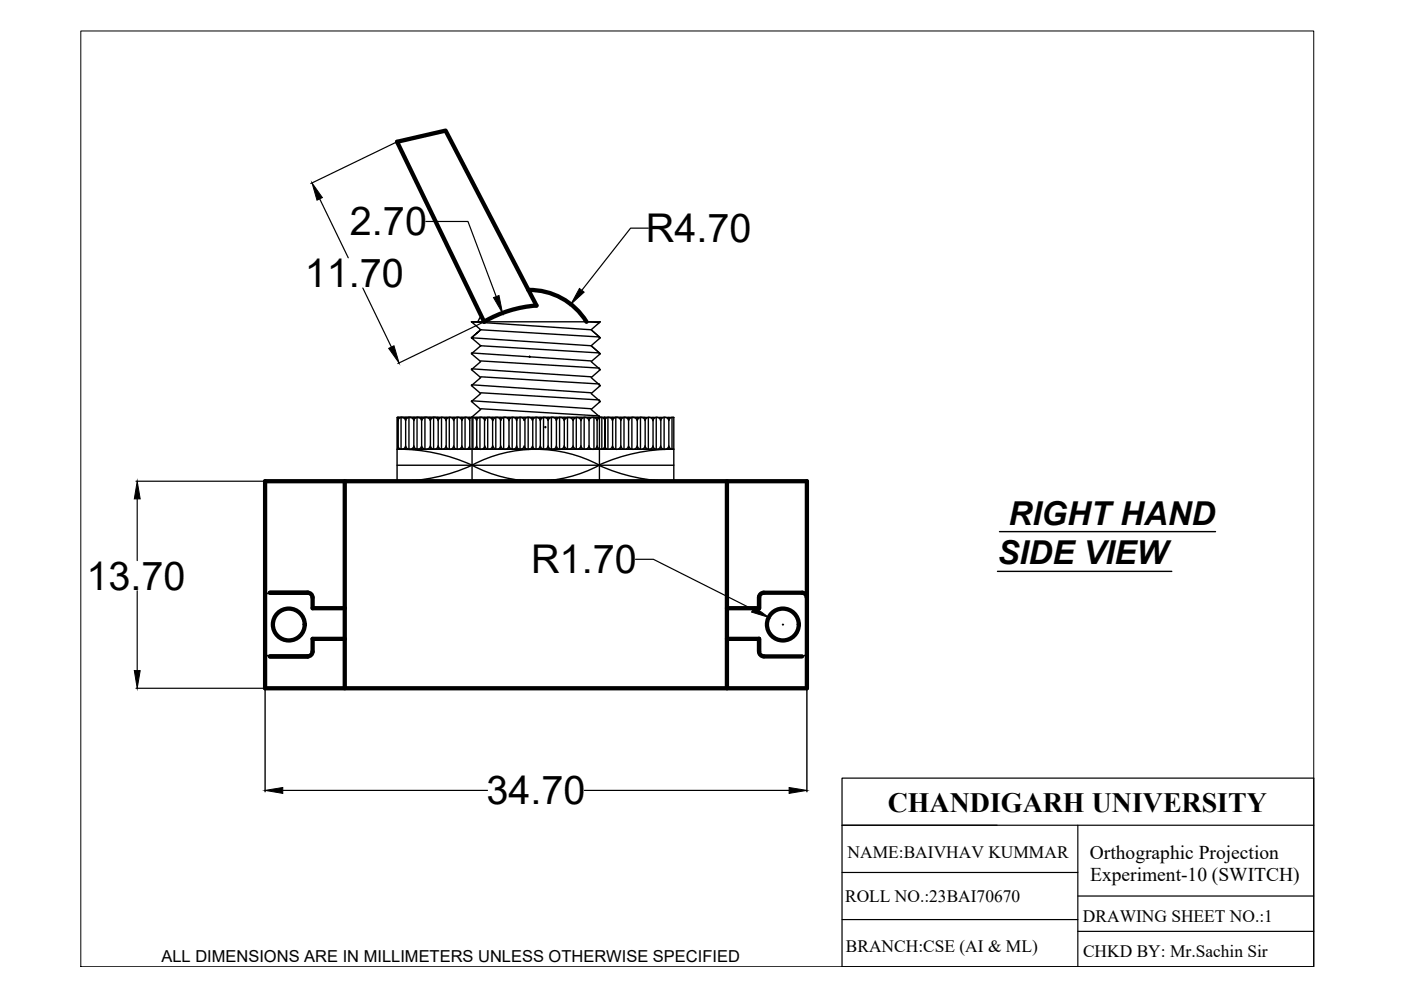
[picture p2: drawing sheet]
<svg xmlns="http://www.w3.org/2000/svg" width="297mm" height="210mm" viewBox="0 0 297 210" stroke-linecap="round" stroke-linejoin="round" font-family="sans-serif">
<!-- layer: thick continuous -->
<g fill="none" stroke="#000" stroke-width=".91">
<path d="M102.6 68.2a25.5 25.5 0 0 1 11.2-3.4l-19.3-37.1-10.3 2.4 18.4 38.1M112 61.5a14.1 14.1 0 0 1 12.4 6.7M56.2 102h114.9v43.9h-114.9zM73.1 102v43.9M154.1 102v43.9M57.2 125.7h8.1a1.01 1.01 0 0 1 1 1v2.3h6.8M57.2 139.2h8.1M66.3 138.2a1.01 1.01 0 0 1-1 1M73.1 135.5h-6.8v2.7M154.1 135.5h6.8v2.7M160.9 126.5v2.5h-6.8M160.9 126.7a1.01 1.01 0 0 1 1.1-1h8a1.01 1.01 0 0 1 1.1 1"/>
<path d="M160.9 138.2a1.01 1.01 0 0 0 1 1M162 139.2h8.1"/>
<circle cx="61.2" cy="132.4" r="3.4"/>
<circle cx="166" cy="132.4" r="3.4"/>
</g>
<g fill="none" stroke="#000" stroke-width=".3">
<path d="M100 68.2h27.3l-2 1.7 2 1.7-2 1.7 2 1.7-2 1.7 2 1.7-2 1.7 2 1.7-2 1.6 2 1.7-2 1.7 2 1.7M100 78.4h.1M100 75h.1M100 71.6h.1M100 74.8l25.3 1.7M100 78.2l25.3 1.7M101.9 73.3l25.2 1.5-1.8-1.5-25.3-1.7 1.9-1.7 25.2 1.5-1.8-1.5-25.3-1.7 1.9 1.7-1.9 1.7 1.9 1.7-1.9 1.7 1.9 1.7-1.9 1.7 1.9 1.7-1.9 1.7 1.9 1.6-1.9 1.7 1.9 1.7-1.9 1.7M101.9 76.5l25.2 1.5M101.9 79.9l25.2 1.5M102 67l-.7 1.2M112 61.5l1.8 .1M112.2 75.6h.2"/>
<path d="M112.3 75.5v.3M124.4 68.2l2.7 .2v-.2M127.1 78.4h.2M127.1 75h.2M127.1 71.6h.2M127.1 71.4v.4M127.1 74.8v.3M127.1 78.2v.3M84.2 98.6h58.7M84.3 94.6a.83 .83 0 0 0 .9 .7 .83 .83 0 0 0 .8-.7 .89 .89 0 0 0 .9 .7 .89 .89 0 0 0 .8-.7 .84 .84 0 0 0 .9 .7 .84 .84 0 0 0 .8-.7 .96 .96 0 0 0 .9 .7 .96 .96 0 0 0 .9-.7M84.3 89.2a.83 .83 0 0 1 .9-.7 .83 .83 0 0 1 .8 .7 .89 .89 0 0 1 .9-.7 .89 .89 0 0 1 .8 .7 .84 .84 0 0 1 .9-.7 .84 .84 0 0 1 .8 .7 .96 .96 0 0 1 .9-.7 .96 .96 0 0 1 .9 .7M84.4 95.3v-6.8h43.9v6.8h-42.9"/>
<path d="M84.4 89.2v-.7v6.8M84.4 88.5v6.8M85 88.5v6.8M86 88.5v6.8M86.7 88.5v6.8M87.7 88.5v6.8M88.4 88.5v6.8M89.4 88.5v6.8M90.1 88.5v6.8M91.2 94.6a.84 .84 0 0 0 .9 .7 .84 .84 0 0 0 .8-.7 .85 .85 0 0 0 .8 .7 .85 .85 0 0 0 .9-.7 .81 .81 0 0 0 .8 .7 .81 .81 0 0 0 .8-.7M91.2 89.2a.84 .84 0 0 1 .9-.7 .84 .84 0 0 1 .8 .7 .85 .85 0 0 1 .8-.7 .85 .85 0 0 1 .9 .7 .81 .81 0 0 1 .8-.7 .81 .81 0 0 1 .8 .7M91.3 88.5v6.8"/>
<path d="M91.9 88.5v6.8M92.9 88.5v6.8M93.6 88.5v6.8M94.6 88.5v6.8M95.3 88.5v6.8M96.2 89.2a.89 .89 0 0 1 .8-.7 .89 .89 0 0 1 .9 .7 .84 .84 0 0 1 .8-.7 .84 .84 0 0 1 .9 .7M96.3 88.5v6.8M96.9 88.5v6.8M97.9 88.5v6.8M98.6 88.5v6.8M99.5 88.9a.83 .83 0 0 1 .9-.4 .83 .83 0 0 1 .6 .7 .89 .89 0 0 1 .9-.7 .89 .89 0 0 1 .9 .7 .84 .84 0 0 1 .8-.7 .84 .84 0 0 1 .8 .7M99.6 94.6a.84 .84 0 0 1-.9 .7 .84 .84 0 0 1-.8-.7 .89 .89 0 0 1-.9 .7 .89 .89 0 0 1-.8-.7"/>
<path d="M99.6 88.5v6.8M100 85.1h.1M100 81.8h.1M100 81.6l25.3 1.7M100 85l25.3 1.7M100.1 98.6a28.7 28.7 0 0 1 27 0 28.7 28.7 0 0 1-27 0zM100.1 88.4v13.6M100.3 88.5v6.8M101.1 88.5v6.8M101.8 88.5v6.8M101.9 83.3l25.2 1.5M101.9 86.7l25.2 1.5"/>
<path d="M102.7 88.5v6.8M103.4 88.5v6.8M104.4 94.6a.84 .84 0 0 1-.8 .7 .84 .84 0 0 1-.8-.7 .89 .89 0 0 1-.9 .7 .89 .89 0 0 1-.9-.7 .83 .83 0 0 1-.6 .6 .83 .83 0 0 1-.9-.4M104.4 88.5v6.8M104.5 94.6a.83 .83 0 0 0 .8 .7 .83 .83 0 0 0 .9-.7 .89 .89 0 0 0 .8 .7 .89 .89 0 0 0 .9-.7 .84 .84 0 0 0 .8 .7 .84 .84 0 0 0 .9-.7M104.5 89.2a.83 .83 0 0 1 .8-.7 .83 .83 0 0 1 .9 .7 .89 .89 0 0 1 .8-.7 .89 .89 0 0 1 .9 .7 .84 .84 0 0 1 .8-.7 .84 .84 0 0 1 .9 .7M105.1 88.5v6.8M106.1 88.5v6.8M106.8 88.5v6.8M107.9 88.5v6.8M108.6 88.5v6.8M109.5 94.6a.83 .83 0 0 0 .8 .7 .83 .83 0 0 0 .8-.7 .91 .91 0 0 0 .9 .7 .91 .91 0 0 0 .9-.7 .84 .84 0 0 0 .8 .7 .84 .84 0 0 0 .8-.7"/>
<path d="M109.5 89.2a.83 .83 0 0 1 .8-.7 .83 .83 0 0 1 .8 .7 .91 .91 0 0 1 .9-.7 .91 .91 0 0 1 .9 .7 .84 .84 0 0 1 .8-.7 .84 .84 0 0 1 .8 .7M109.6 88.5v6.8M110.3 88.5v6.8M111.3 88.5v6.8M112 88.5v6.8M113 88.5v6.8M113.7 88.5v6.8M114.6 88.5v6.8M114.6 94.6a.83 .83 0 0 0 .8 .7 .83 .83 0 0 0 .8-.7 .9 .9 0 0 0 .9 .7 .9 .9 0 0 0 .9-.7M115.2 88.5v6.8M115.5 90.6h.3M115.6 90.4v.3"/>
<path d="M116.2 88.5v6.8M116.9 88.5v6.8M118 89.2a.85 .85 0 0 1 .8-.7 .85 .85 0 0 1 .8 .7 .98 .98 0 0 1 1-.7 .98 .98 0 0 1 .9 .7M118 89.2a.9 .9 0 0 0-.9-.7 .9 .9 0 0 0-.9 .7 .83 .83 0 0 0-.8-.7 .83 .83 0 0 0-.8 .7M118 88.5v6.8M118.6 88.5v6.8M119.6 88.5v6.8M120.3 88.5v6.8M121.5 94.6a.98 .98 0 0 1-.9 .6 .98 .98 0 0 1-1-.6 .85 .85 0 0 1-.8 .7 .85 .85 0 0 1-.8-.7M121.5 88.5v6.8M121.5 94.6a.84 .84 0 0 0 .8 .6 .84 .84 0 0 0 .9-.6M121.5 89.2a.84 .84 0 0 1 .8-.7 .84 .84 0 0 1 .9 .7"/>
<path d="M122.2 88.5v6.8M123.2 94.6a.88 .88 0 0 0 .8 .7 .88 .88 0 0 0 .9-.7M123.2 89.2a.88 .88 0 0 1 .8-.7 .88 .88 0 0 1 .9 .7M123.2 88.5v6.8M123.9 88.5v6.8M124.8 89.2a.91 .91 0 0 1 .9-.7 .91 .91 0 0 1 .9 .7 .84 .84 0 0 1 .8-.7 .84 .84 0 0 1 .9 .7M124.9 88.5v6.8M125.9 88.5v6.8M126.6 88.5v6.8M127.1 85.1h.2M127.1 81.8h.2M127.1 81.6v.3"/>
<path d="M127.1 85v.3M127.1 88.3v13.7M127.6 88.5v6.8M128.2 94.6a.85 .85 0 0 0 .8 .7 .85 .85 0 0 0 .9-.7 .89 .89 0 0 0 .8 .7 .89 .89 0 0 0 .9-.7 .84 .84 0 0 0 .8 .7 .84 .84 0 0 0 .9-.7 .97 .97 0 0 0 .9 .7 .97 .97 0 0 0 .9-.7 .83 .83 0 0 0 .8 .7 .83 .83 0 0 0 .9-.7 .86 .86 0 0 0 .8 .7 .86 .86 0 0 0 .8-.7 .81 .81 0 0 0 .8 .7 .81 .81 0 0 0 .8-.7 .89 .89 0 0 0 .9 .7 .89 .89 0 0 0 .9-.7l.4 .5 .6 .1M128.2 89.2v-.7v6.8M128.3 89.2v6.1v-.7a.85 .85 0 0 1-.9 .7 .85 .85 0 0 1-.8-.7 .91 .91 0 0 1-.9 .7 .91 .91 0 0 1-.9-.7M128.9 88.5v6.8M129.9 88.5v6.8M130.6 88.5v6.8M131.6 88.5v6.8M132.3 88.5v6.8M133.3 88.5v6.8"/>
<path d="M134 88.5v6.8M135.1 88.5v6.8M135.8 88.5v6.8M136.7 88.5h-8.5v6.8v-6.8v.5M136.8 88.5v6.8M137.5 88.5v6.8M138.5 88.5v6.8M139.1 88.5v6.8M140.1 88.5v6.8M140.8 88.5v6.8M141.8 88.5v6.8M142.5 88.5v6.8"/>
<path d="M142.8 88.5l-.6 .1-.4 .6a.89 .89 0 0 0-.9-.7 .89 .89 0 0 0-.9 .7 .81 .81 0 0 0-.8-.7 .81 .81 0 0 0-.8 .7 .86 .86 0 0 0-.8-.7 .86 .86 0 0 0-.8 .7 .83 .83 0 0 0-.9-.7 .83 .83 0 0 0-.8 .7 .97 .97 0 0 0-.9-.7 .97 .97 0 0 0-.9 .7 .84 .84 0 0 0-.9-.7 .84 .84 0 0 0-.8 .7 .89 .89 0 0 0-.9-.7 .89 .89 0 0 0-.8 .7 .85 .85 0 0 0-.9-.7 .85 .85 0 0 0-.8 .7M142.9 95.3l-58.7-.1a38 38 0 0 1 15.9 3.4M142.9 88.5h-58.7v13.5a38 38 0 0 0 15.9-3.3M142.9 88.5l-.1 13.5a37.4 37.4 0 0 1-15.8-3.4 38 38 0 0 1 15.8-3.4M211.9 112.7h45.8M56.2 138.2a1.01 1.01 0 0 0 1 1M57.2 125.7a1.01 1.01 0 0 0-1 1v11.5M73.1 125.7h.1M171.1 138.2a1.01 1.01 0 0 1-1.1 1M211.5 121.1h36.9M56.2 146v21.9M56.2 145.9h10.1"/>
<path d="M171.1 146v21.9"/>
</g>
<g fill="none" stroke="#000" stroke-width=".25">
<path d="M84.1 30.1l-18.2 8.8M67.8 42.2l6 12.5M90.3 47h8.9l6 15.9M137.5 48.4h-3.8l-10.3 13.1M76.9 61.1l6.1 12.5M102.6 68.3l-18.2 8.8M28.8 102h142.2M29.1 105.8v13.1M134.7 118.6h3.8l21.1 10.6M29.1 125.3v16.9M165.9 132.4h.2M166 132.3v.3"/>
<path d="M28.8 145.9h142.2M60 167.6h43.4M123.9 167.6h43.4"/>
</g>
<path d="M66.2 38.8l2.2 3.1-1.2 .5zM82.4 73.9l1.1-.6 1.1 3.7zM104.6 63.1l1.2-.4 .7 3.7zM122.9 61.2l1 .7-2.9 2.6zM29.1 102l.6 3.8h-1.2zM159.9 128.7l3.1 2.2-3.7-1.1zM28.5 142.2h1.2l-.6 3.7zM56.2 167.6l3.8-.6v1.2zM167.3 167l3.8 .6-3.8 .6z" fill="#000" stroke="#000" stroke-width=".21"/>
<path d="M17.1 6.6h261.4v198.4h-261.4z" fill="none" stroke="#000" stroke-width=".21"/>
<!-- layer: 0 -->
<path d="M178.5 165h100v40h-100zM178.5 175h100M228.5 175v30M178.5 195h50M178.5 185h50M228.5 190h50M228.5 197.5h50" fill="none" stroke="#000" stroke-width=".25"/>
<g font-size="8.4">
<text x="74.2" y="49.9">2.70</text>
<text x="136.9" y="51.3">R4.70</text>
<text x="64.6" y="60.8">11.70</text>
<text x="18.3" y="125">13.70</text>
<text x="112.6" y="121.5">R1.70</text>
<text x="103.2" y="170.5">34.70</text>
</g>
<g font-size="7">
<text x="213.8" y="111.2">RIGHT HAND</text>
<text x="211.5" y="119.7">SIDE VIEW</text>
</g>
<text font-size="5.9" x="188.2" y="172.2">CHANDIGARH UNIVERSITY</text>
<g font-size="4.1">
<text x="231.1" y="182">Orthographic Projection</text>
<text x="231.1" y="186.8">Experiment-10 (SWITCH)</text>
</g>
<g font-size="3.7">
<text x="179.7" y="182">NAME:BAIVHAV KUMMAR</text>
<text x="179.2" y="191.2">ROLL NO.:23BAI70670</text>
<text x="229.6" y="195.4">DRAWING SHEET NO.:1</text>
<text x="179.3" y="201.9">BRANCH:CSE (AI &amp; ML)</text>
<text x="229.6" y="202.9">CHKD BY: Mr.Sachin Sir</text>
</g>
<text font-size="3.5" x="34.2" y="203.9">ALL DIMENSIONS ARE IN MILLIMETERS UNLESS OTHERWISE SPECIFIED</text>
</svg>
